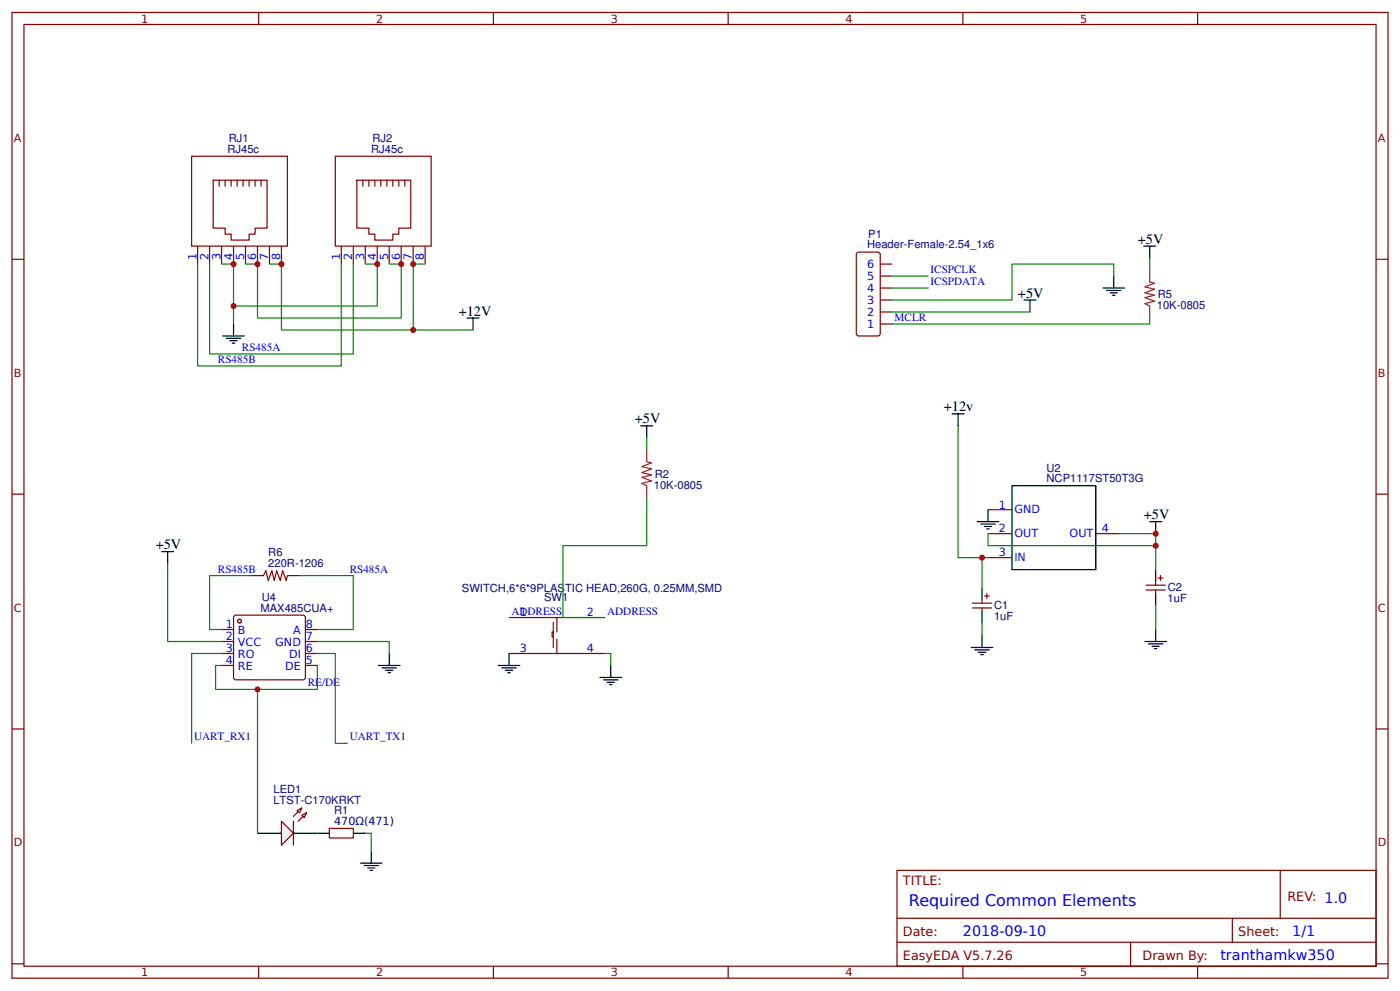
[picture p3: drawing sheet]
<svg xmlns="http://www.w3.org/2000/svg" width="309mm" height="219mm" viewBox="0 0 309 219" stroke-linecap="round" stroke-linejoin="round" font-family="sans-serif">
<g fill="none" stroke="#800" stroke-width=".26">
<path d="M2.6 2.8h304.1v213.2h-304.1zM5.3 5.4h298.7v208h-298.7zM57.1 2.8v2.6M109 2.8v2.6M160.9 2.8v2.6M212.7 2.8v2.6M264.6 2.8v2.6M42.3 34.5h21.2v19.8h-21.2zM47.1 39.8h11.9v10.6h-2.6v1.3h-1.4v1.3h-3.9v-1.3h-1.4v-1.3h-2.6zM48.4 39.8v1.3M49.7 39.8v1.3M51.1 39.8v1.3"/>
<path d="M52.4 39.8v1.3M53.7 39.8v1.3M55 39.8v1.3M56.4 39.8v1.3M57.7 39.8v1.3M74.1 34.5h21.1v19.8h-21.1zM78.8 39.8h12v10.6h-2.7v1.3h-1.3v1.3h-4v-1.3h-1.3v-1.3h-2.7zM80.2 39.8v1.3M81.5 39.8v1.3M82.8 39.8v1.3M84.1 39.8v1.3M85.5 39.8v1.3"/>
<path d="M86.8 39.8v1.3M88.1 39.8v1.3M89.4 39.8v1.3M2.6 57.3h2.7M43.7 54.3v4M46.3 54.3v4M48.9 54.3v4M51.6 54.3v4M54.2 54.3v4M56.9 54.3v4M59.5 54.3v4M62.2 54.3v4"/>
<path d="M75.4 54.3v4M78.1 54.3v4M80.7 54.3v4M83.3 54.3v4M86 54.3v4M88.6 54.3v4M91.3 54.3v4M93.9 54.3v4M189.2 55.9l.5-.2h4.2l.5 .2 .1 .3v17.5l-.1 .2-.5 .3h-4.2l-.5-.3v-.2zM194.5 58.3h2.6M304 57.3h2.7M194.5 71.5h2.6"/>
<path d="M194.5 68.9h2.6M194.5 66.3h2.6M194.5 63.6h2.6M194.5 61h2.6M2.6 109.1h2.7M218.3 112.6h5.3M218.3 117.8h5.3M242.1 117.8h5.3M304 109.1h2.7M112.4 136.4h21.2M122.2 139.5h-.2v1.1h.2M122.2 137.4v5.6"/>
<path d="M123 136.4v3.1M214.8 133.2h4.3M214.8 134.2h4.3M217 132.4v.8M217 134.2v.8M217.5 131.6h1M218 131.1v1M218.3 123.1h5.3M112.4 144.3h21.2M123 141.1v3.2M2.6 161h2.7M304 161h2.7"/>
<path d="M198.2 192.2h105.8v21.2h-105.8zM282.8 192.2v10.6M2.6 212.8h2.7M57.1 213.4v2.6M109 213.4v2.6M160.9 213.4v2.6M198.2 202.8h105.8M198.2 208.1h105.8M212.7 213.4v2.6M249.8 208.1v5.3M264.6 213.4v2.6M272.3 202.8v5.3"/>
<path d="M304 212.8h2.7"/>
</g>
<g fill="none" stroke="#000" stroke-width=".26">
<path d="M226.2 66.3h2.7M227.5 66.3v2.6M243.7 63.6h4.7M244.5 64.1h3.1M245.3 64.7h1.6M245.8 65.2h.5M246.1 61v2.6M141.6 94h2.6M142.9 94v2.7M215.9 115.2h4.8M216.7 115.7h3.2M217.5 116.3h1.6"/>
<path d="M218 116.8h.5M218.3 112.6v2.6M223.6 107.3h18.5v18.5h-18.5zM254 115.2h2.6M255.3 115.2v2.6M217 129.8v2.6M217 135v2.7M110.1 146.9h4.7M110.9 147.5h3.1M111.7 148h1.5M112.2 148.5h.5M112.4 144.3v2.6"/>
<path d="M132.6 149.6h4.7M133.3 150.1h3.2M134.1 150.7h1.6M134.7 151.2h.5M134.9 146.9v2.7M214.6 143h4.7M215.4 143.5h3.1M216.2 144h1.6M216.7 144.6h.5M217 140.3v2.7"/>
</g>
<path d="M197.1 68.9h30.4M197.1 61h8M197.1 63.6h8M246.1 61v-2.7h-22.5v8h-26.5M142.9 96.7v2.6M211.7 94v29.1h6.6M218.3 117.8v2.7h37v-2.7h-7.9M217 123.1v6.7M217 137.7v2.6M133.6 144.3h1.3v2.6" fill="none" stroke="#080" stroke-width=".26"/>
<path d="M142.9 99.3v2.7l1 .2-2.1 .8 2.1 .6-2.1 .8 2.1 .5-2.1 .5 2.1 .8-2.1 .5 1.1 .6v2.6" fill="none" stroke="#8d2323" stroke-width=".26"/>
<circle cx="52.9" cy="137.2" r=".4" fill="#fff" stroke="#800" stroke-width=".26"/>
<path d="M51.7 136.1l.4-.3 15.1 .1 .3 .5-.1 13.5-.5 .2h-15l-.3-.5z" fill="none" stroke="#800" stroke-width=".26"/>
<circle cx="52.9" cy="137.2" r=".4" fill="#fff" stroke="#800" stroke-width=".26"/>
<g fill="none" stroke="#800" stroke-width=".26">
<path d="M48.9 139h2.7M55.6 127.1h2.6l.5-1.1 .6 2.2 .8-2.2 .5 2.2 .5-2.2 .8 2.2 .5-2.2 .8 2.2 .3-1.1h2.6M67.5 139h2.6M253.2 129.2h4.2M253.2 130.3h4.2M255.3 128.4v.8M255.3 130.3v.8M255.9 127.6h1M256.4 127.1v1.1M48.9 141.7h2.7M48.9 144.3h2.7M48.9 146.9h2.7"/>
<path d="M67.5 141.7h2.6M67.5 144.3h2.6M67.5 146.9h2.6"/>
</g>
<g fill="none" stroke="#000" stroke-width=".26">
<path d="M49.2 74.2h4.8M50 74.7h3.2M50.8 75.2h1.6M51.3 75.8h.6M51.6 71.5v2.7M103.2 70.2h2.6M104.5 70.2v2.7M210.3 91.4h2.7M211.7 91.4v2.6M35.7 121.8h2.7M37 121.8v2.7M255.3 125.8v2.6"/>
<path d="M255.3 131.1v2.6M255.3 139v2.7M83.6 146.9h4.8M84.4 147.5h3.2M85.2 148h1.6M85.7 148.5h.6M86 144.3v2.6M252.9 141.7h4.8M253.7 142.2h3.2M254.5 142.7h1.6M255.1 143.2h.5M56.9 184h5.3"/>
<path d="M64.8 184h5.3"/>
</g>
<g fill="none" stroke="#080" stroke-width=".26">
<path d="M43.7 58.3v22.5h31.7v-22.5M46.3 58.3v19.9h31.8v-19.9M48.9 58.3h2.7v9.3h31.7v-9.3h-2.6M54.2 58.3h2.7v11.9h31.7v-11.9h-2.6M59.5 58.3h2.7v14.6h29.1v-14.6h2.6M51.6 67.6v3.9M91.3 72.9h13.2M142.9 109.9v10.6h-18.5v15.9h9.2M37 124.5v17.2h11.9M55.6 127.1h-9.3v11.9h2.6M66.1 127.1h12v11.9h-8M255.3 120.5v5.3"/>
<path d="M255.3 133.7v5.3M48.9 146.9h-1.3v5.3h22.5v-5.3M48.9 144.3h-6.6v19.8M70.1 141.7h15.9v2.6M70.1 144.3h4v19.8h2.6"/>
</g>
<path d="M62.2 181.3l2.6 2.7-2.6 2.6z" fill="#efefef" stroke="#800" stroke-width=".26"/>
<path d="M66.7 178.4l-1.9 1.9M67.7 179.5l-1.8 1.8" fill="none" stroke="#800" stroke-width=".26"/>
<g fill="#efefef" stroke="#800" stroke-width=".26">
<path d="M66.7 180l1-.5-.5 1.1z"/>
<path d="M65.6 179l1.1-.6-.6 1.1z"/>
</g>
<path d="M64.8 181.3v5.3M72.8 182.9h5.3v2.1h-5.3z" fill="none" stroke="#800" stroke-width=".26"/>
<path d="M252.7 54.3h2.6M254 54.3v2.7M70.1 184h2.7M78.1 184h2.6M79.6 190.6h4.8M80.4 191.1h3.2M81.2 191.7h1.6M81.8 192.2h.5M82 188v2.6" fill="none" stroke="#000" stroke-width=".26"/>
<path d="M254 57v2.6M254 70.2v1.3h-56.9M56.9 152.2v31.8M80.7 184h1.3v4" fill="none" stroke="#080" stroke-width=".26"/>
<path d="M254 59.6v2.7l1.1 .2-2.2 .8 2.2 .6-2.2 .8 2.2 .5-2.2 .5 2.2 .8-2.2 .5 1.1 .6v2.6" fill="none" stroke="#8d2323" stroke-width=".26"/>
<g fill="#c00">
<circle cx="51.6" cy="58.3" r=".66"/>
<circle cx="83.3" cy="58.3" r=".66"/>
<circle cx="88.6" cy="58.3" r=".66"/>
<circle cx="56.9" cy="58.3" r=".66"/>
<circle cx="62.2" cy="58.3" r=".66"/>
<circle cx="91.3" cy="58.3" r=".66"/>
<circle cx="255.3" cy="120.5" r=".66"/>
<circle cx="255.3" cy="117.8" r=".66"/>
<circle cx="217" cy="123.1" r=".66"/>
<circle cx="51.6" cy="67.6" r=".66"/>
<circle cx="91.3" cy="72.9" r=".66"/>
<circle cx="56.9" cy="152.2" r=".66"/>
</g>
<text font-size="3.5" fill="#00f" x="200.8" y="200.1">Required Common Elements</text>
<g font-size="3.2">
<text x="251.4" y="53.8">+5V</text>
<text x="224.9" y="65.7">+5V</text>
<text x="101.3" y="69.7">+12V</text>
<text x="140.2" y="93.5">+5V</text>
<text x="208.5" y="90.9">+12v</text>
<text x="252.7" y="114.7">+5V</text>
<text x="34.4" y="121.3">+5V</text>
</g>
<g font-size="3.2" fill="#00f">
<text x="212.7" y="206.7">2018-09-10</text>
<text x="285.5" y="206.7">1/1</text>
<text x="269.6" y="212">tranthamkw350</text>
</g>
<g font-size="2.8" fill="#800">
<text x="199.5" y="195.4">TITLE:</text>
<text x="284.4" y="199.1">REV: 1.0</text>
<text x="199.5" y="206.7">Date:</text>
<text x="273.6" y="206.7">Sheet:</text>
<text x="199.5" y="212">EasyEDA V5.7.26</text>
<text x="252.4" y="212">Drawn By:</text>
</g>
<g font-size="2.5" fill="#800">
<text x="31.2" y="5">1</text>
<text x="83.1" y="5">2</text>
<text x="134.9" y="5">3</text>
<text x="186.8" y="5">4</text>
<text x="238.7" y="5">5</text>
<text x="3" y="31.3">A</text>
<text x="304.4" y="31.3">A</text>
<text x="3" y="83.2">B</text>
<text x="304.4" y="83.2">B</text>
<text x="3" y="135">C</text>
<text x="304.4" y="135">C</text>
<text x="3" y="186.9">D</text>
<text x="304.4" y="186.9">D</text>
<text x="31.2" y="215.6">1</text>
<text x="83.1" y="215.6">2</text>
<text x="134.9" y="215.6">3</text>
<text x="186.8" y="215.6">4</text>
<text x="238.7" y="215.6">5</text>
</g>
<g font-size="2.5" fill="#000080">
<text x="50.3" y="33.7">RJ45c</text>
<text x="50.5" y="31.3">RJ1</text>
<text x="82" y="33.7">RJ45c</text>
<text x="82.3" y="31.3">RJ2</text>
<text x="191.8" y="52.5">P1</text>
<text x="191.6" y="54.9">Header-Female-2.54_1x6</text>
<text x="255.8" y="65.8">R5</text>
<text x="255.6" y="68.2">10K-0805</text>
<text x="144.5" y="107.9">10K-0805</text>
<text x="144.7" y="105.5">R2</text>
<text x="231.2" y="106.5">NCP1117ST50T3G</text>
<text x="231.2" y="104.2">U2</text>
<text x="59.3" y="125.3">220R-1206</text>
<text x="59.3" y="122.9">R6</text>
<text x="102.1" y="130.7">SWITCH,6*6*9PLASTIC HEAD,260G, 0.25MM,SMD</text>
<text x="258" y="130.6">C2</text>
<text x="57.5" y="135">MAX485CUA+</text>
<text x="57.8" y="132.7">U4</text>
<text x="120.2" y="132.6">SW1</text>
<text x="219.6" y="137">1uF</text>
<text x="219.6" y="134.5">C1</text>
<text x="258" y="133">1uF</text>
<text x="60.4" y="177.6">LTST-C170KRKT</text>
<text x="60.4" y="175.2">LED1</text>
<text x="73.8" y="179.7">R1</text>
<text x="73.8" y="182.1">470Ω(471)</text>
</g>
<g font-size="2.5" fill="#00f">
<text x="43.4" y="57.5" transform="rotate(-90 43.4 57.5)">1</text>
<text x="46" y="57.5" transform="rotate(-90 46 57.5)">2</text>
<text x="48.7" y="57.5" transform="rotate(-90 48.7 57.5)">3</text>
<text x="51.3" y="57.5" transform="rotate(-90 51.3 57.5)">4</text>
<text x="54" y="57.5" transform="rotate(-90 54 57.5)">5</text>
<text x="56.6" y="57.5" transform="rotate(-90 56.6 57.5)">6</text>
<text x="59.3" y="57.5" transform="rotate(-90 59.3 57.5)">7</text>
<text x="61.9" y="57.5" transform="rotate(-90 61.9 57.5)">8</text>
<text x="75.1" y="57.5" transform="rotate(-90 75.1 57.5)">1</text>
<text x="77.8" y="57.5" transform="rotate(-90 77.8 57.5)">2</text>
<text x="80.4" y="57.5" transform="rotate(-90 80.4 57.5)">3</text>
<text x="83.1" y="57.5" transform="rotate(-90 83.1 57.5)">4</text>
<text x="85.7" y="57.5" transform="rotate(-90 85.7 57.5)">5</text>
<text x="88.4" y="57.5" transform="rotate(-90 88.4 57.5)">6</text>
<text x="91" y="57.5" transform="rotate(-90 91 57.5)">7</text>
<text x="93.7" y="57.5" transform="rotate(-90 93.7 57.5)">8</text>
<text x="191.6" y="59.1">6</text>
<text x="191.6" y="64.4">4</text>
<text x="191.6" y="61.8">5</text>
<text x="205.6" y="62.9">ICSPDATA</text>
<text x="205.6" y="60.3">ICSPCLK</text>
<text x="191.6" y="69.7">2</text>
<text x="191.6" y="67">3</text>
<text x="197.6" y="70.9">MCLR</text>
<text x="53.4" y="77.5">RS485A</text>
<text x="191.6" y="72.3">1</text>
<text x="48.2" y="80.1">RS485B</text>
<text x="220.7" y="112.3">1</text>
<text x="224.1" y="113.3">GND</text>
<text x="220.7" y="117.6">2</text>
<text x="224.1" y="118.6">OUT</text>
<text x="236.3" y="118.6">OUT</text>
<text x="243.4" y="117.6">4</text>
<text x="220.7" y="122.9">3</text>
<text x="224.1" y="123.9">IN</text>
<text x="48.2" y="126.4">RS485B</text>
<text x="77.3" y="126.4">RS485A</text>
<text x="113" y="135.7">ADDRESS</text>
<text x="114.8" y="136.1">1</text>
<text x="129.6" y="136.1">2</text>
<text x="134.1" y="135.7">ADDRESS</text>
<text x="49.9" y="138.7">1</text>
<text x="49.9" y="141.4">2</text>
<text x="52.6" y="140.1">B</text>
<text x="52.6" y="142.7">VCC</text>
<text x="60.8" y="142.7">GND</text>
<text x="64.8" y="140.1">A</text>
<text x="67.6" y="141.4">7</text>
<text x="67.6" y="138.7">8</text>
<text x="49.9" y="144">3</text>
<text x="49.9" y="146.7">4</text>
<text x="52.6" y="145.4">RO</text>
<text x="52.6" y="148">RE</text>
<text x="63" y="148">DE</text>
<text x="63.9" y="145.4">DI</text>
<text x="67.6" y="146.7">5</text>
<text x="67.6" y="144">6</text>
<text x="114.8" y="144">3</text>
<text x="129.6" y="144">4</text>
<text x="68" y="151.6">RE/DE</text>
<text x="42.9" y="163.5">UART_RX1</text>
<text x="77.3" y="163.5">UART_TX1</text>
</g>
</svg>
